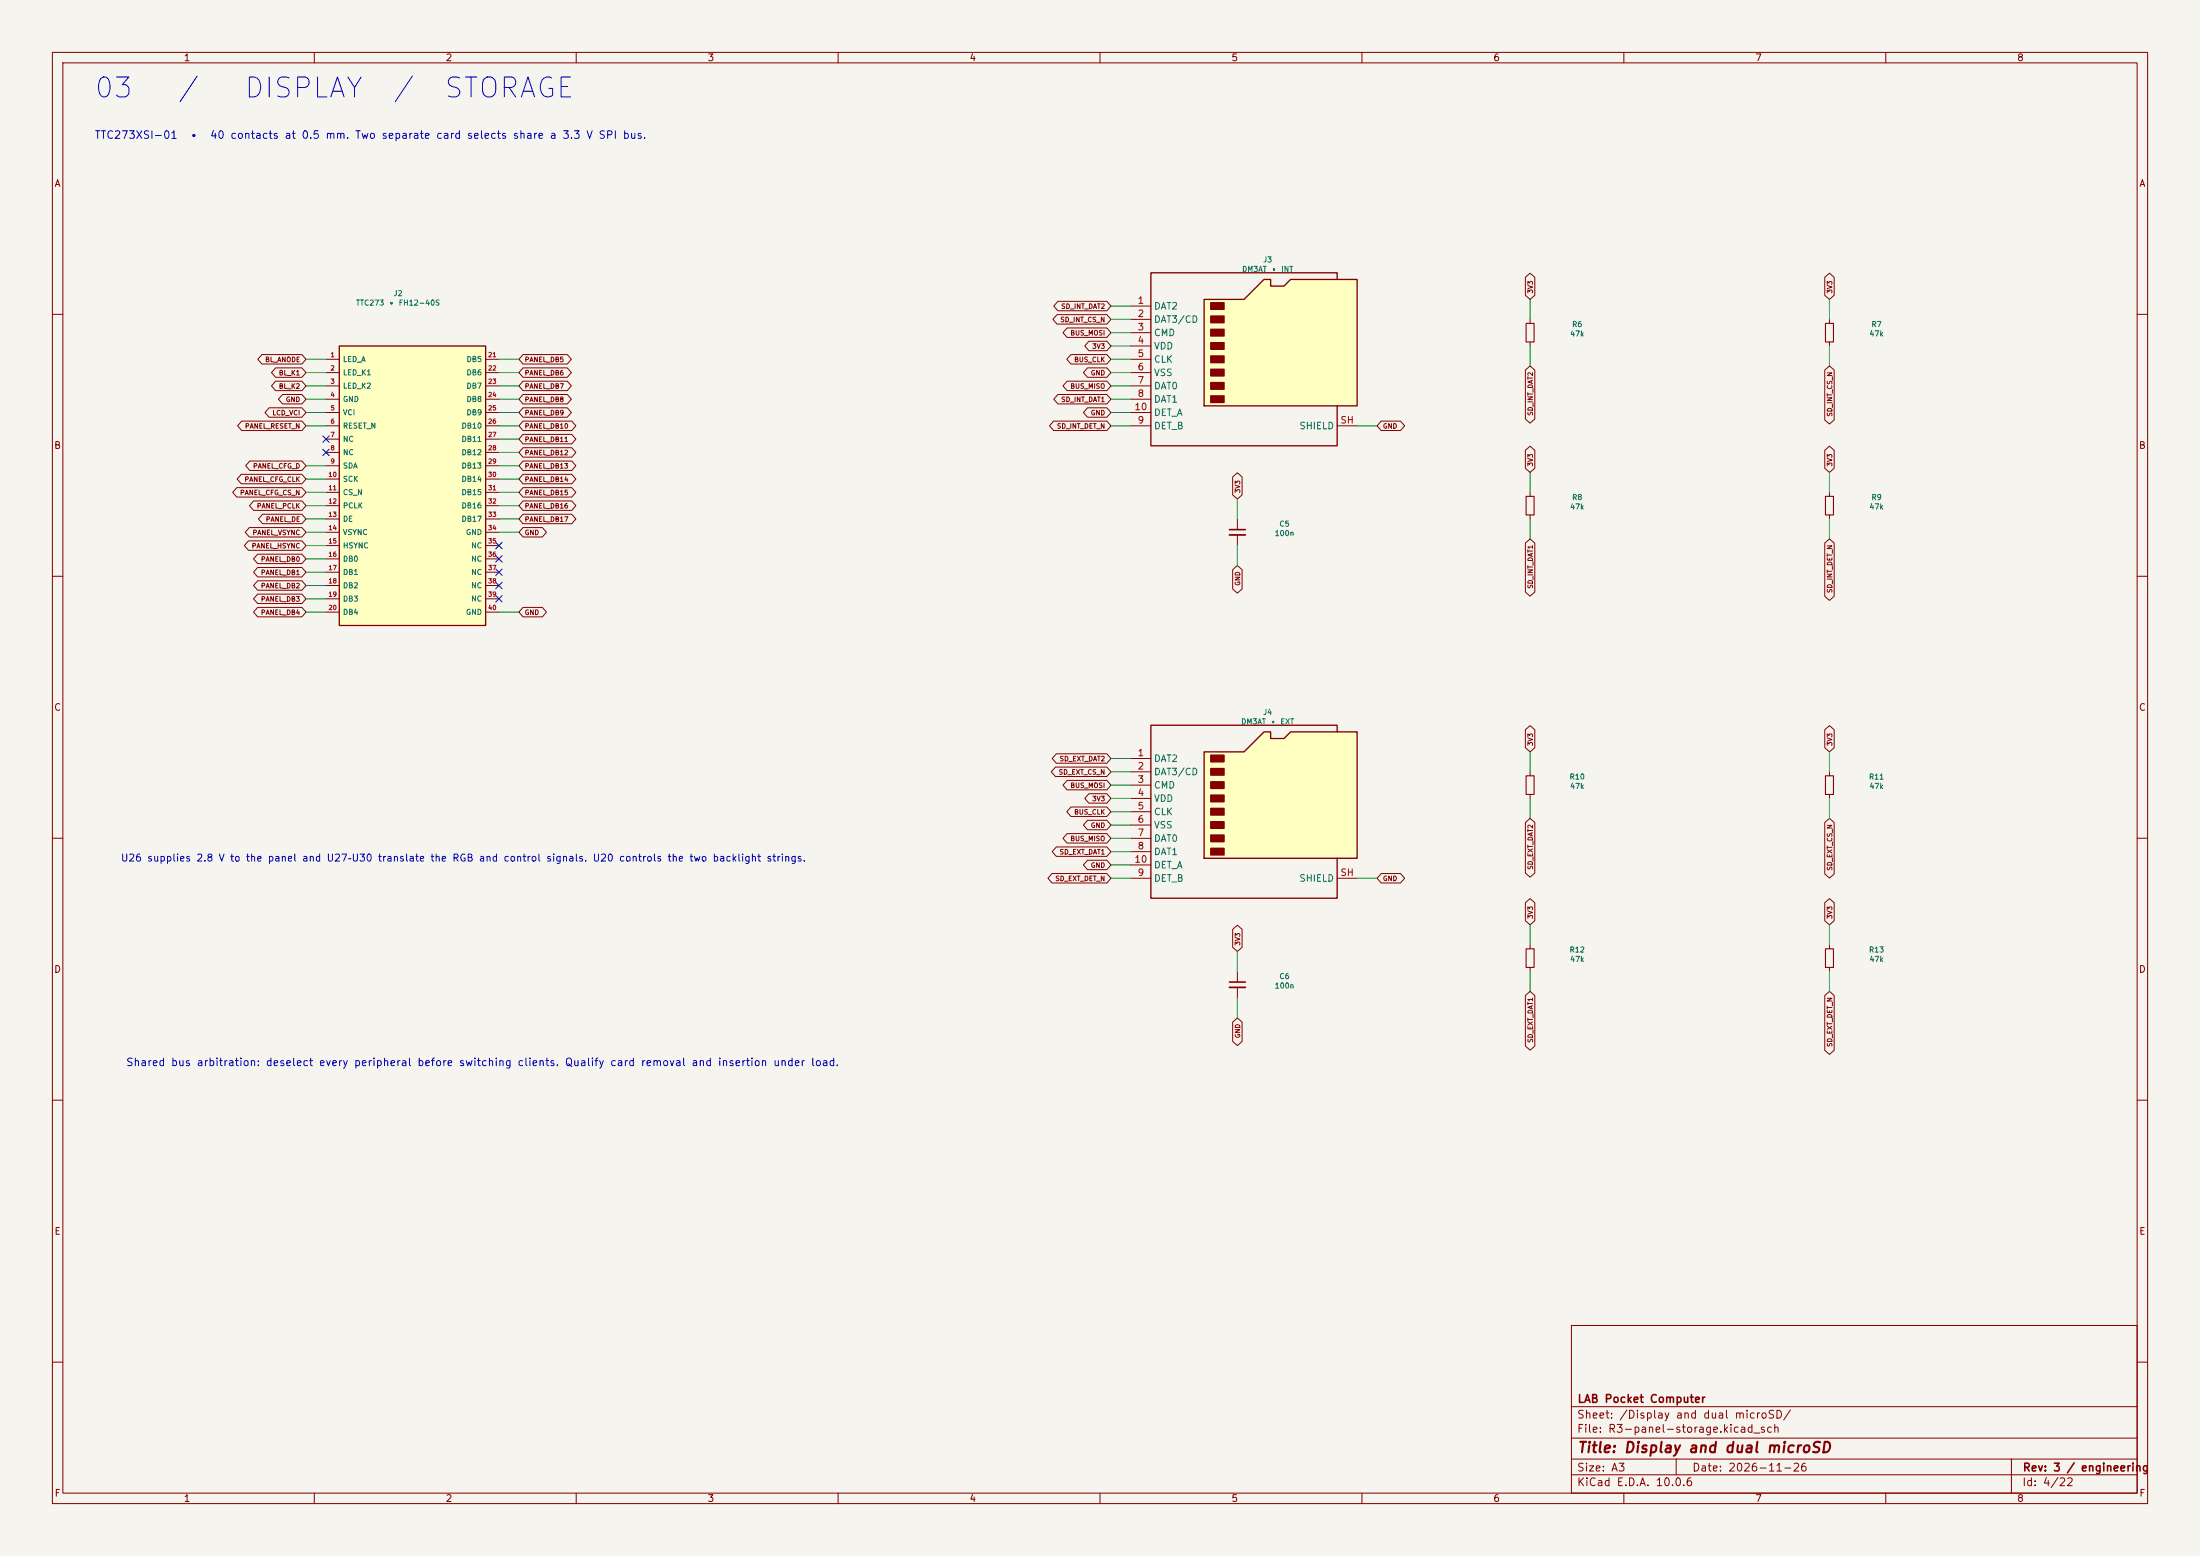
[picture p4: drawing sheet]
(kicad_sch (version 20260101) (generator eeschema) (paper "A3") (title_block (title "Display and dual microSD") (date "2026-11-26") (rev "3 / engineering") (company "LAB Pocket Computer")) (lib_symbols (symbol "LAB:TTC273_Flex" (pin_names (offset 0.6)) (in_bom yes) (on_board yes)
(property "Reference" "J" (at 0 29.67 0) (effects (font (size 1 1)) ))
(property "Value" "TTC273_Flex" (at 0 28.17 0) (effects (font (size 1 1)) ))
(symbol "TTC273_Flex_0_1" (rectangle (start -13.97 26.67) (end 13.97 -26.67) (stroke (width 0.254) (type default)) (fill (type background))))
(symbol "TTC273_Flex_1_1"
(pin passive line (at -16.51 24.13 0) (length 2.54) (name "LED_A" (effects (font (size 1 1)) )) (number "1" (effects (font (size 0.85 0.85)) )))
(pin passive line (at -16.51 21.59 0) (length 2.54) (name "LED_K1" (effects (font (size 1 1)) )) (number "2" (effects (font (size 0.85 0.85)) )))
(pin passive line (at -16.51 19.05 0) (length 2.54) (name "LED_K2" (effects (font (size 1 1)) )) (number "3" (effects (font (size 0.85 0.85)) )))
(pin passive line (at -16.51 16.51 0) (length 2.54) (name "GND" (effects (font (size 1 1)) )) (number "4" (effects (font (size 0.85 0.85)) )))
(pin passive line (at -16.51 13.97 0) (length 2.54) (name "VCI" (effects (font (size 1 1)) )) (number "5" (effects (font (size 0.85 0.85)) )))
(pin passive line (at -16.51 11.43 0) (length 2.54) (name "RESET_N" (effects (font (size 1 1)) )) (number "6" (effects (font (size 0.85 0.85)) )))
(pin passive line (at -16.51 8.89 0) (length 2.54) (name "NC" (effects (font (size 1 1)) )) (number "7" (effects (font (size 0.85 0.85)) )))
(pin passive line (at -16.51 6.35 0) (length 2.54) (name "NC" (effects (font (size 1 1)) )) (number "8" (effects (font (size 0.85 0.85)) )))
(pin passive line (at -16.51 3.81 0) (length 2.54) (name "SDA" (effects (font (size 1 1)) )) (number "9" (effects (font (size 0.85 0.85)) )))
(pin passive line (at -16.51 1.27 0) (length 2.54) (name "SCK" (effects (font (size 1 1)) )) (number "10" (effects (font (size 0.85 0.85)) )))
(pin passive line (at -16.51 -1.27 0) (length 2.54) (name "CS_N" (effects (font (size 1 1)) )) (number "11" (effects (font (size 0.85 0.85)) )))
(pin passive line (at -16.51 -3.81 0) (length 2.54) (name "PCLK" (effects (font (size 1 1)) )) (number "12" (effects (font (size 0.85 0.85)) )))
(pin passive line (at -16.51 -6.35 0) (length 2.54) (name "DE" (effects (font (size 1 1)) )) (number "13" (effects (font (size 0.85 0.85)) )))
(pin passive line (at -16.51 -8.89 0) (length 2.54) (name "VSYNC" (effects (font (size 1 1)) )) (number "14" (effects (font (size 0.85 0.85)) )))
(pin passive line (at -16.51 -11.43 0) (length 2.54) (name "HSYNC" (effects (font (size 1 1)) )) (number "15" (effects (font (size 0.85 0.85)) )))
(pin passive line (at -16.51 -13.97 0) (length 2.54) (name "DB0" (effects (font (size 1 1)) )) (number "16" (effects (font (size 0.85 0.85)) )))
(pin passive line (at -16.51 -16.51 0) (length 2.54) (name "DB1" (effects (font (size 1 1)) )) (number "17" (effects (font (size 0.85 0.85)) )))
(pin passive line (at -16.51 -19.05 0) (length 2.54) (name "DB2" (effects (font (size 1 1)) )) (number "18" (effects (font (size 0.85 0.85)) )))
(pin passive line (at -16.51 -21.59 0) (length 2.54) (name "DB3" (effects (font (size 1 1)) )) (number "19" (effects (font (size 0.85 0.85)) )))
(pin passive line (at -16.51 -24.13 0) (length 2.54) (name "DB4" (effects (font (size 1 1)) )) (number "20" (effects (font (size 0.85 0.85)) )))
(pin passive line (at 16.51 24.13 180) (length 2.54) (name "DB5" (effects (font (size 1 1)) )) (number "21" (effects (font (size 0.85 0.85)) )))
(pin passive line (at 16.51 21.59 180) (length 2.54) (name "DB6" (effects (font (size 1 1)) )) (number "22" (effects (font (size 0.85 0.85)) )))
(pin passive line (at 16.51 19.05 180) (length 2.54) (name "DB7" (effects (font (size 1 1)) )) (number "23" (effects (font (size 0.85 0.85)) )))
(pin passive line (at 16.51 16.51 180) (length 2.54) (name "DB8" (effects (font (size 1 1)) )) (number "24" (effects (font (size 0.85 0.85)) )))
(pin passive line (at 16.51 13.97 180) (length 2.54) (name "DB9" (effects (font (size 1 1)) )) (number "25" (effects (font (size 0.85 0.85)) )))
(pin passive line (at 16.51 11.43 180) (length 2.54) (name "DB10" (effects (font (size 1 1)) )) (number "26" (effects (font (size 0.85 0.85)) )))
(pin passive line (at 16.51 8.89 180) (length 2.54) (name "DB11" (effects (font (size 1 1)) )) (number "27" (effects (font (size 0.85 0.85)) )))
(pin passive line (at 16.51 6.35 180) (length 2.54) (name "DB12" (effects (font (size 1 1)) )) (number "28" (effects (font (size 0.85 0.85)) )))
(pin passive line (at 16.51 3.81 180) (length 2.54) (name "DB13" (effects (font (size 1 1)) )) (number "29" (effects (font (size 0.85 0.85)) )))
(pin passive line (at 16.51 1.27 180) (length 2.54) (name "DB14" (effects (font (size 1 1)) )) (number "30" (effects (font (size 0.85 0.85)) )))
(pin passive line (at 16.51 -1.27 180) (length 2.54) (name "DB15" (effects (font (size 1 1)) )) (number "31" (effects (font (size 0.85 0.85)) )))
(pin passive line (at 16.51 -3.81 180) (length 2.54) (name "DB16" (effects (font (size 1 1)) )) (number "32" (effects (font (size 0.85 0.85)) )))
(pin passive line (at 16.51 -6.35 180) (length 2.54) (name "DB17" (effects (font (size 1 1)) )) (number "33" (effects (font (size 0.85 0.85)) )))
(pin passive line (at 16.51 -8.89 180) (length 2.54) (name "GND" (effects (font (size 1 1)) )) (number "34" (effects (font (size 0.85 0.85)) )))
(pin passive line (at 16.51 -11.43 180) (length 2.54) (name "NC" (effects (font (size 1 1)) )) (number "35" (effects (font (size 0.85 0.85)) )))
(pin passive line (at 16.51 -13.97 180) (length 2.54) (name "NC" (effects (font (size 1 1)) )) (number "36" (effects (font (size 0.85 0.85)) )))
(pin passive line (at 16.51 -16.51 180) (length 2.54) (name "NC" (effects (font (size 1 1)) )) (number "37" (effects (font (size 0.85 0.85)) )))
(pin passive line (at 16.51 -19.05 180) (length 2.54) (name "NC" (effects (font (size 1 1)) )) (number "38" (effects (font (size 0.85 0.85)) )))
(pin passive line (at 16.51 -21.59 180) (length 2.54) (name "NC" (effects (font (size 1 1)) )) (number "39" (effects (font (size 0.85 0.85)) )))
(pin passive line (at 16.51 -24.13 180) (length 2.54) (name "GND" (effects (font (size 1 1)) )) (number "40" (effects (font (size 0.85 0.85)) )))))
(symbol "Connector:Micro_SD_Card_Det2"
  (exclude_from_sim no)
  (in_bom yes)
  (on_board yes)
  (in_pos_files yes)
  (duplicate_pin_numbers_are_jumpers no)
  (property "Reference" "J" (at -16.51 17.78 0) (show_name no) (do_not_autoplace no) (effects (font (size 1.27 1.27))))
  (property "Value" "Micro_SD_Card_Det2" (at 16.51 17.78 0) (show_name no) (do_not_autoplace no) (effects (font (size 1.27 1.27)) (justify right)))
  (property "Footprint" "" (at 52.07 17.78 0) (show_name no) (do_not_autoplace no) (hide yes) (effects (font (size 1.27 1.27))))
  (property "Datasheet" "https://www.hirose.com/en/product/document?clcode=&productname=&series=DM3&documenttype=Catalog&lang=en&documentid=D49662_en" (at 2.54 2.54 0) (show_name no) (do_not_autoplace no) (hide yes) (effects (font (size 1.27 1.27))))
  (property "Description" "Micro SD Card Socket with two card detection pins" (at 0 0 0) (show_name no) (do_not_autoplace no) (hide yes) (effects (font (size 1.27 1.27))))
  (symbol "Micro_SD_Card_Det2_0_1"
   (polyline (pts (xy -8.89 -8.89) (xy -8.89 11.43) (xy -1.27 11.43) (xy 2.54 15.24) (xy 3.81 15.24) (xy 3.81 13.97) (xy 6.35 13.97) (xy 7.62 15.24) (xy 20.32 15.24) (xy 20.32 -8.89) (xy -8.89 -8.89)) (stroke (width 0.254) (type default)) (fill (type background)))
   (rectangle (start -7.62 10.795) (end -5.08 9.525) (stroke (width 0.254) (type default)) (fill (type outline)))
   (rectangle (start -7.62 8.255) (end -5.08 6.985) (stroke (width 0.254) (type default)) (fill (type outline)))
   (rectangle (start -7.62 5.715) (end -5.08 4.445) (stroke (width 0.254) (type default)) (fill (type outline)))
   (rectangle (start -7.62 3.175) (end -5.08 1.905) (stroke (width 0.254) (type default)) (fill (type outline)))
   (rectangle (start -7.62 0.635) (end -5.08 -0.635) (stroke (width 0.254) (type default)) (fill (type outline)))
   (rectangle (start -7.62 -1.905) (end -5.08 -3.175) (stroke (width 0.254) (type default)) (fill (type outline)))
   (rectangle (start -7.62 -4.445) (end -5.08 -5.715) (stroke (width 0.254) (type default)) (fill (type outline)))
   (rectangle (start -7.62 -6.985) (end -5.08 -8.255) (stroke (width 0.254) (type default)) (fill (type outline)))
   (polyline (pts (xy 16.51 15.24) (xy 16.51 16.51) (xy -19.05 16.51) (xy -19.05 -16.51) (xy 16.51 -16.51) (xy 16.51 -8.89)) (stroke (width 0.254) (type default)) (fill (type none))))
  (symbol "Micro_SD_Card_Det2_1_1"
   (pin bidirectional line (at -22.86 10.16 0) (length 3.81) (name "DAT2" (effects (font (size 1.27 1.27)))) (number "1" (effects (font (size 1.27 1.27)))))
   (pin bidirectional line (at -22.86 7.62 0) (length 3.81) (name "DAT3/CD" (effects (font (size 1.27 1.27)))) (number "2" (effects (font (size 1.27 1.27)))))
   (pin input line (at -22.86 5.08 0) (length 3.81) (name "CMD" (effects (font (size 1.27 1.27)))) (number "3" (effects (font (size 1.27 1.27)))))
   (pin power_in line (at -22.86 2.54 0) (length 3.81) (name "VDD" (effects (font (size 1.27 1.27)))) (number "4" (effects (font (size 1.27 1.27)))))
   (pin input line (at -22.86 0 0) (length 3.81) (name "CLK" (effects (font (size 1.27 1.27)))) (number "5" (effects (font (size 1.27 1.27)))))
   (pin power_in line (at -22.86 -2.54 0) (length 3.81) (name "VSS" (effects (font (size 1.27 1.27)))) (number "6" (effects (font (size 1.27 1.27)))))
   (pin bidirectional line (at -22.86 -5.08 0) (length 3.81) (name "DAT0" (effects (font (size 1.27 1.27)))) (number "7" (effects (font (size 1.27 1.27)))))
   (pin bidirectional line (at -22.86 -7.62 0) (length 3.81) (name "DAT1" (effects (font (size 1.27 1.27)))) (number "8" (effects (font (size 1.27 1.27)))))
   (pin passive line (at -22.86 -12.7 0) (length 3.81) (name "DET_B" (effects (font (size 1.27 1.27)))) (number "9" (effects (font (size 1.27 1.27)))))
   (pin passive line (at -22.86 -10.16 0) (length 3.81) (name "DET_A" (effects (font (size 1.27 1.27)))) (number "10" (effects (font (size 1.27 1.27)))))
   (pin passive line (at 20.32 -12.7 180) (length 3.81) (name "SHIELD" (effects (font (size 1.27 1.27)))) (number "SH" (effects (font (size 1.27 1.27))))))
  (embedded_fonts no))
(symbol "Device:R_Small"
  (pin_numbers (hide yes))
  (pin_names
   (offset 0.254) (hide yes))
  (exclude_from_sim no)
  (in_bom yes)
  (on_board yes)
  (in_pos_files yes)
  (duplicate_pin_numbers_are_jumpers no)
  (property "Reference" "R" (at 0 0 90) (show_name no) (do_not_autoplace no) (effects (font (size 1.016 1.016))))
  (property "Value" "R_Small" (at 1.778 0 90) (show_name no) (do_not_autoplace no) (effects (font (size 1.27 1.27))))
  (property "Footprint" "" (at 0 0 0) (show_name no) (do_not_autoplace no) (hide yes) (effects (font (size 1.27 1.27))))
  (property "Datasheet" "" (at 0 0 0) (show_name no) (do_not_autoplace no) (hide yes) (effects (font (size 1.27 1.27))))
  (property "Description" "Resistor, small symbol" (at 0 0 0) (show_name no) (do_not_autoplace no) (hide yes) (effects (font (size 1.27 1.27))))
  (symbol "R_Small_0_1"
   (rectangle (start -0.762 1.778) (end 0.762 -1.778) (stroke (width 0.2032) (type default)) (fill (type none))))
  (symbol "R_Small_1_1"
   (pin passive line (at 0 2.54 270) (length 0.762) (name "" (effects (font (size 1.27 1.27)))) (number "1" (effects (font (size 1.27 1.27)))))
   (pin passive line (at 0 -2.54 90) (length 0.762) (name "" (effects (font (size 1.27 1.27)))) (number "2" (effects (font (size 1.27 1.27))))))
  (embedded_fonts no))
(symbol "Device:C_Small"
  (pin_numbers (hide yes))
  (pin_names
   (offset 0.254) (hide yes))
  (exclude_from_sim no)
  (in_bom yes)
  (on_board yes)
  (in_pos_files yes)
  (duplicate_pin_numbers_are_jumpers no)
  (property "Reference" "C" (at 0.254 1.778 0) (show_name no) (do_not_autoplace no) (effects (font (size 1.27 1.27)) (justify left)))
  (property "Value" "C_Small" (at 0.254 -2.032 0) (show_name no) (do_not_autoplace no) (effects (font (size 1.27 1.27)) (justify left)))
  (property "Footprint" "" (at 0 0 0) (show_name no) (do_not_autoplace no) (hide yes) (effects (font (size 1.27 1.27))))
  (property "Datasheet" "" (at 0 0 0) (show_name no) (do_not_autoplace no) (hide yes) (effects (font (size 1.27 1.27))))
  (property "Description" "Unpolarized capacitor, small symbol" (at 0 0 0) (show_name no) (do_not_autoplace no) (hide yes) (effects (font (size 1.27 1.27))))
  (symbol "C_Small_0_1"
   (polyline (pts (xy -1.524 0.508) (xy 1.524 0.508)) (stroke (width 0.3048) (type default)) (fill (type none)))
   (polyline (pts (xy -1.524 -0.508) (xy 1.524 -0.508)) (stroke (width 0.3302) (type default)) (fill (type none))))
  (symbol "C_Small_1_1"
   (pin passive line (at 0 2.54 270) (length 2.032) (name "" (effects (font (size 1.27 1.27)))) (number "1" (effects (font (size 1.27 1.27)))))
   (pin passive line (at 0 -2.54 90) (length 2.032) (name "" (effects (font (size 1.27 1.27)))) (number "2" (effects (font (size 1.27 1.27))))))
  (embedded_fonts no)))
(text "03   /   DISPLAY  /  STORAGE" (at 18 17 0) (effects (font (size 3.8 3.8)) (justify left) ))
(text "TTC273XSI-01  •  40 contacts at 0.5 mm. Two separate card selects share a 3.3 V SPI bus." (at 18 26 0) (effects (font (size 1.45 1.45)) (justify left) ))
(symbol (lib_id "LAB:TTC273_Flex") (at 78.74 92.71 0) (unit 1) (in_bom yes) (on_board yes) (property "Reference" "J2" (at 76 56 0) (effects (font (size 1 1)) ))(property "Value" "TTC273 • FH12-40S" (at 76 57.8 0) (effects (font (size 1 1)) ))(property "Footprint" "Connector_FFC-FPC:Hirose_FH12-40S-0.5SH_1x40-1MP_P0.50mm_Horizontal" (at 78.74 92.71 0) (effects (font (size 1 1)) (hide yes)))(property "Datasheet" "${KIPRJMOD}/../datasheets/FH12-40S-0.5SH.pdf" (at 78.74 92.71 0) (effects (font (size 1 1)) (hide yes)))(property "MPN" "FH12-40S-0.5SH(55)" (at 78.74 92.71 0) (effects (font (size 1 1)) (hide yes))))
(wire (pts (xy 62.23 68.58) (xy 58.42 68.58)) (stroke (width 0) (type default)))
(global_label "BL_ANODE" (shape bidirectional) (at 58.42 68.58 180) (effects (font (size 0.9 0.9)) (justify right) ))
(wire (pts (xy 62.23 71.12) (xy 58.42 71.12)) (stroke (width 0) (type default)))
(global_label "BL_K1" (shape bidirectional) (at 58.42 71.12 180) (effects (font (size 0.9 0.9)) (justify right) ))
(wire (pts (xy 62.23 73.66) (xy 58.42 73.66)) (stroke (width 0) (type default)))
(global_label "BL_K2" (shape bidirectional) (at 58.42 73.66 180) (effects (font (size 0.9 0.9)) (justify right) ))
(wire (pts (xy 62.23 76.2) (xy 58.42 76.2)) (stroke (width 0) (type default)))
(global_label "GND" (shape bidirectional) (at 58.42 76.2 180) (effects (font (size 0.9 0.9)) (justify right) ))
(wire (pts (xy 62.23 78.74) (xy 58.42 78.74)) (stroke (width 0) (type default)))
(global_label "LCD_VCI" (shape bidirectional) (at 58.42 78.74 180) (effects (font (size 0.9 0.9)) (justify right) ))
(no_connect (at 62.23 83.82))
(no_connect (at 62.23 86.36))
(wire (pts (xy 95.25 101.6) (xy 99.06 101.6)) (stroke (width 0) (type default)))
(global_label "GND" (shape bidirectional) (at 99.06 101.6 0) (effects (font (size 0.9 0.9)) (justify left) ))
(no_connect (at 95.25 104.14))
(no_connect (at 95.25 106.68))
(no_connect (at 95.25 109.22))
(no_connect (at 95.25 111.76))
(no_connect (at 95.25 114.3))
(wire (pts (xy 95.25 116.84) (xy 99.06 116.84)) (stroke (width 0) (type default)))
(global_label "GND" (shape bidirectional) (at 99.06 116.84 0) (effects (font (size 0.9 0.9)) (justify left) ))
(wire (pts (xy 62.23 106.68) (xy 58.42 106.68)) (stroke (width 0) (type default)))
(global_label "PANEL_DB0" (shape bidirectional) (at 58.42 106.68 180) (effects (font (size 0.9 0.9)) (justify right) ))

(wire (pts (xy 62.23 109.22) (xy 58.42 109.22)) (stroke (width 0) (type default)))
(global_label "PANEL_DB1" (shape bidirectional) (at 58.42 109.22 180) (effects (font (size 0.9 0.9)) (justify right) ))

(wire (pts (xy 62.23 111.76) (xy 58.42 111.76)) (stroke (width 0) (type default)))
(global_label "PANEL_DB2" (shape bidirectional) (at 58.42 111.76 180) (effects (font (size 0.9 0.9)) (justify right) ))

(wire (pts (xy 62.23 114.3) (xy 58.42 114.3)) (stroke (width 0) (type default)))
(global_label "PANEL_DB3" (shape bidirectional) (at 58.42 114.3 180) (effects (font (size 0.9 0.9)) (justify right) ))

(wire (pts (xy 62.23 116.84) (xy 58.42 116.84)) (stroke (width 0) (type default)))
(global_label "PANEL_DB4" (shape bidirectional) (at 58.42 116.84 180) (effects (font (size 0.9 0.9)) (justify right) ))

(wire (pts (xy 95.25 68.58) (xy 99.06 68.58)) (stroke (width 0) (type default)))
(global_label "PANEL_DB5" (shape bidirectional) (at 99.06 68.58 0) (effects (font (size 0.9 0.9)) (justify left) ))

(wire (pts (xy 95.25 71.12) (xy 99.06 71.12)) (stroke (width 0) (type default)))
(global_label "PANEL_DB6" (shape bidirectional) (at 99.06 71.12 0) (effects (font (size 0.9 0.9)) (justify left) ))

(wire (pts (xy 95.25 73.66) (xy 99.06 73.66)) (stroke (width 0) (type default)))
(global_label "PANEL_DB7" (shape bidirectional) (at 99.06 73.66 0) (effects (font (size 0.9 0.9)) (justify left) ))

(wire (pts (xy 95.25 76.2) (xy 99.06 76.2)) (stroke (width 0) (type default)))
(global_label "PANEL_DB8" (shape bidirectional) (at 99.06 76.2 0) (effects (font (size 0.9 0.9)) (justify left) ))

(wire (pts (xy 95.25 78.74) (xy 99.06 78.74)) (stroke (width 0) (type default)))
(global_label "PANEL_DB9" (shape bidirectional) (at 99.06 78.74 0) (effects (font (size 0.9 0.9)) (justify left) ))

(wire (pts (xy 95.25 81.28) (xy 99.06 81.28)) (stroke (width 0) (type default)))
(global_label "PANEL_DB10" (shape bidirectional) (at 99.06 81.28 0) (effects (font (size 0.9 0.9)) (justify left) ))

(wire (pts (xy 95.25 83.82) (xy 99.06 83.82)) (stroke (width 0) (type default)))
(global_label "PANEL_DB11" (shape bidirectional) (at 99.06 83.82 0) (effects (font (size 0.9 0.9)) (justify left) ))

(wire (pts (xy 95.25 86.36) (xy 99.06 86.36)) (stroke (width 0) (type default)))
(global_label "PANEL_DB12" (shape bidirectional) (at 99.06 86.36 0) (effects (font (size 0.9 0.9)) (justify left) ))

(wire (pts (xy 95.25 88.9) (xy 99.06 88.9)) (stroke (width 0) (type default)))
(global_label "PANEL_DB13" (shape bidirectional) (at 99.06 88.9 0) (effects (font (size 0.9 0.9)) (justify left) ))

(wire (pts (xy 95.25 91.44) (xy 99.06 91.44)) (stroke (width 0) (type default)))
(global_label "PANEL_DB14" (shape bidirectional) (at 99.06 91.44 0) (effects (font (size 0.9 0.9)) (justify left) ))

(wire (pts (xy 95.25 93.98) (xy 99.06 93.98)) (stroke (width 0) (type default)))
(global_label "PANEL_DB15" (shape bidirectional) (at 99.06 93.98 0) (effects (font (size 0.9 0.9)) (justify left) ))

(wire (pts (xy 95.25 96.52) (xy 99.06 96.52)) (stroke (width 0) (type default)))
(global_label "PANEL_DB16" (shape bidirectional) (at 99.06 96.52 0) (effects (font (size 0.9 0.9)) (justify left) ))

(wire (pts (xy 95.25 99.06) (xy 99.06 99.06)) (stroke (width 0) (type default)))
(global_label "PANEL_DB17" (shape bidirectional) (at 99.06 99.06 0) (effects (font (size 0.9 0.9)) (justify left) ))

(wire (pts (xy 62.23 81.28) (xy 58.42 81.28)) (stroke (width 0) (type default)))
(global_label "PANEL_RESET_N" (shape bidirectional) (at 58.42 81.28 180) (effects (font (size 0.9 0.9)) (justify right) ))

(wire (pts (xy 62.23 88.9) (xy 58.42 88.9)) (stroke (width 0) (type default)))
(global_label "PANEL_CFG_D" (shape bidirectional) (at 58.42 88.9 180) (effects (font (size 0.9 0.9)) (justify right) ))

(wire (pts (xy 62.23 91.44) (xy 58.42 91.44)) (stroke (width 0) (type default)))
(global_label "PANEL_CFG_CLK" (shape bidirectional) (at 58.42 91.44 180) (effects (font (size 0.9 0.9)) (justify right) ))

(wire (pts (xy 62.23 93.98) (xy 58.42 93.98)) (stroke (width 0) (type default)))
(global_label "PANEL_CFG_CS_N" (shape bidirectional) (at 58.42 93.98 180) (effects (font (size 0.9 0.9)) (justify right) ))

(wire (pts (xy 62.23 96.52) (xy 58.42 96.52)) (stroke (width 0) (type default)))
(global_label "PANEL_PCLK" (shape bidirectional) (at 58.42 96.52 180) (effects (font (size 0.9 0.9)) (justify right) ))

(wire (pts (xy 62.23 99.06) (xy 58.42 99.06)) (stroke (width 0) (type default)))
(global_label "PANEL_DE" (shape bidirectional) (at 58.42 99.06 180) (effects (font (size 0.9 0.9)) (justify right) ))

(wire (pts (xy 62.23 101.6) (xy 58.42 101.6)) (stroke (width 0) (type default)))
(global_label "PANEL_VSYNC" (shape bidirectional) (at 58.42 101.6 180) (effects (font (size 0.9 0.9)) (justify right) ))

(wire (pts (xy 62.23 104.14) (xy 58.42 104.14)) (stroke (width 0) (type default)))
(global_label "PANEL_HSYNC" (shape bidirectional) (at 58.42 104.14 180) (effects (font (size 0.9 0.9)) (justify right) ))

(text "U26 supplies 2.8 V to the panel and U27–U30 translate the RGB and control signals. U20 controls the two backlight strings." (at 23 164 0) (effects (font (size 1.35 1.35)) (justify left) ))
(symbol (lib_id "Connector:Micro_SD_Card_Det2") (at 238.76 68.58 0) (unit 1) (in_bom yes) (on_board yes) (property "Reference" "J3" (at 242 49.58 0) (effects (font (size 1 1)) ))(property "Value" "DM3AT • INT" (at 242 51.38 0) (effects (font (size 1 1)) ))(property "Footprint" "Connector_Card:microSD_HC_Hirose_DM3AT-SF-PEJM5" (at 238.76 68.58 0) (effects (font (size 1 1)) (hide yes)))(property "Datasheet" "${KIPRJMOD}/../datasheets/DM3AT-SF-PEJM5.pdf" (at 238.76 68.58 0) (effects (font (size 1 1)) (hide yes)))(property "MPN" "DM3AT-SF-PEJM5" (at 238.76 68.58 0) (effects (font (size 1 1)) (hide yes))))
(wire (pts (xy 215.9 58.42) (xy 212.09 58.42)) (stroke (width 0) (type default)))
(global_label "SD_INT_DAT2" (shape bidirectional) (at 212.09 58.42 180) (effects (font (size 0.9 0.9)) (justify right) ))
(wire (pts (xy 215.9 60.96) (xy 212.09 60.96)) (stroke (width 0) (type default)))
(global_label "SD_INT_CS_N" (shape bidirectional) (at 212.09 60.96 180) (effects (font (size 0.9 0.9)) (justify right) ))
(wire (pts (xy 215.9 63.5) (xy 212.09 63.5)) (stroke (width 0) (type default)))
(global_label "BUS_MOSI" (shape bidirectional) (at 212.09 63.5 180) (effects (font (size 0.9 0.9)) (justify right) ))
(wire (pts (xy 215.9 66.04) (xy 212.09 66.04)) (stroke (width 0) (type default)))
(global_label "3V3" (shape bidirectional) (at 212.09 66.04 180) (effects (font (size 0.9 0.9)) (justify right) ))
(wire (pts (xy 215.9 68.58) (xy 212.09 68.58)) (stroke (width 0) (type default)))
(global_label "BUS_CLK" (shape bidirectional) (at 212.09 68.58 180) (effects (font (size 0.9 0.9)) (justify right) ))
(wire (pts (xy 215.9 71.12) (xy 212.09 71.12)) (stroke (width 0) (type default)))
(global_label "GND" (shape bidirectional) (at 212.09 71.12 180) (effects (font (size 0.9 0.9)) (justify right) ))
(wire (pts (xy 215.9 73.66) (xy 212.09 73.66)) (stroke (width 0) (type default)))
(global_label "BUS_MISO" (shape bidirectional) (at 212.09 73.66 180) (effects (font (size 0.9 0.9)) (justify right) ))
(wire (pts (xy 215.9 76.2) (xy 212.09 76.2)) (stroke (width 0) (type default)))
(global_label "SD_INT_DAT1" (shape bidirectional) (at 212.09 76.2 180) (effects (font (size 0.9 0.9)) (justify right) ))
(wire (pts (xy 215.9 81.28) (xy 212.09 81.28)) (stroke (width 0) (type default)))
(global_label "SD_INT_DET_N" (shape bidirectional) (at 212.09 81.28 180) (effects (font (size 0.9 0.9)) (justify right) ))
(wire (pts (xy 215.9 78.74) (xy 212.09 78.74)) (stroke (width 0) (type default)))
(global_label "GND" (shape bidirectional) (at 212.09 78.74 180) (effects (font (size 0.9 0.9)) (justify right) ))
(wire (pts (xy 259.08 81.28) (xy 262.89 81.28)) (stroke (width 0) (type default)))
(global_label "GND" (shape bidirectional) (at 262.89 81.28 0) (effects (font (size 0.9 0.9)) (justify left) ))
(symbol (lib_id "Device:R_Small") (at 292.1 63.5 0) (unit 1) (in_bom yes) (on_board yes) (property "Reference" "R6" (at 301.1 61.9 0) (effects (font (size 1 1)) ))(property "Value" "47k" (at 301.1 63.7 0) (effects (font (size 1 1)) ))(property "Footprint" "Resistor_SMD:R_0603_1608Metric" (at 292.1 63.5 0) (effects (font (size 1 1)) (hide yes)))(property "Datasheet" "${KIPRJMOD}/../datasheets/CRCW0603.pdf" (at 292.1 63.5 0) (effects (font (size 1 1)) (hide yes)))(property "MPN" "CRCW060347K0FKEA" (at 292.1 63.5 0) (effects (font (size 1 1)) (hide yes))))
(wire (pts (xy 292.1 60.96) (xy 292.1 57.15)) (stroke (width 0) (type default)))
(global_label "3V3" (shape bidirectional) (at 292.1 57.15 90) (effects (font (size 0.9 0.9)) (justify left) ))
(wire (pts (xy 292.1 66.04) (xy 292.1 69.85)) (stroke (width 0) (type default)))
(global_label "SD_INT_DAT2" (shape bidirectional) (at 292.1 69.85 270) (effects (font (size 0.9 0.9)) (justify right) ))
(symbol (lib_id "Device:R_Small") (at 349.25 63.5 0) (unit 1) (in_bom yes) (on_board yes) (property "Reference" "R7" (at 358.25 61.9 0) (effects (font (size 1 1)) ))(property "Value" "47k" (at 358.25 63.7 0) (effects (font (size 1 1)) ))(property "Footprint" "Resistor_SMD:R_0603_1608Metric" (at 349.25 63.5 0) (effects (font (size 1 1)) (hide yes)))(property "Datasheet" "${KIPRJMOD}/../datasheets/CRCW0603.pdf" (at 349.25 63.5 0) (effects (font (size 1 1)) (hide yes)))(property "MPN" "CRCW060347K0FKEA" (at 349.25 63.5 0) (effects (font (size 1 1)) (hide yes))))
(wire (pts (xy 349.25 60.96) (xy 349.25 57.15)) (stroke (width 0) (type default)))
(global_label "3V3" (shape bidirectional) (at 349.25 57.15 90) (effects (font (size 0.9 0.9)) (justify left) ))
(wire (pts (xy 349.25 66.04) (xy 349.25 69.85)) (stroke (width 0) (type default)))
(global_label "SD_INT_CS_N" (shape bidirectional) (at 349.25 69.85 270) (effects (font (size 0.9 0.9)) (justify right) ))
(symbol (lib_id "Device:R_Small") (at 292.1 96.52 0) (unit 1) (in_bom yes) (on_board yes) (property "Reference" "R8" (at 301.1 94.92 0) (effects (font (size 1 1)) ))(property "Value" "47k" (at 301.1 96.72 0) (effects (font (size 1 1)) ))(property "Footprint" "Resistor_SMD:R_0603_1608Metric" (at 292.1 96.52 0) (effects (font (size 1 1)) (hide yes)))(property "Datasheet" "${KIPRJMOD}/../datasheets/CRCW0603.pdf" (at 292.1 96.52 0) (effects (font (size 1 1)) (hide yes)))(property "MPN" "CRCW060347K0FKEA" (at 292.1 96.52 0) (effects (font (size 1 1)) (hide yes))))
(wire (pts (xy 292.1 93.98) (xy 292.1 90.17)) (stroke (width 0) (type default)))
(global_label "3V3" (shape bidirectional) (at 292.1 90.17 90) (effects (font (size 0.9 0.9)) (justify left) ))
(wire (pts (xy 292.1 99.06) (xy 292.1 102.87)) (stroke (width 0) (type default)))
(global_label "SD_INT_DAT1" (shape bidirectional) (at 292.1 102.87 270) (effects (font (size 0.9 0.9)) (justify right) ))
(symbol (lib_id "Device:R_Small") (at 349.25 96.52 0) (unit 1) (in_bom yes) (on_board yes) (property "Reference" "R9" (at 358.25 94.92 0) (effects (font (size 1 1)) ))(property "Value" "47k" (at 358.25 96.72 0) (effects (font (size 1 1)) ))(property "Footprint" "Resistor_SMD:R_0603_1608Metric" (at 349.25 96.52 0) (effects (font (size 1 1)) (hide yes)))(property "Datasheet" "${KIPRJMOD}/../datasheets/CRCW0603.pdf" (at 349.25 96.52 0) (effects (font (size 1 1)) (hide yes)))(property "MPN" "CRCW060347K0FKEA" (at 349.25 96.52 0) (effects (font (size 1 1)) (hide yes))))
(wire (pts (xy 349.25 93.98) (xy 349.25 90.17)) (stroke (width 0) (type default)))
(global_label "3V3" (shape bidirectional) (at 349.25 90.17 90) (effects (font (size 0.9 0.9)) (justify left) ))
(wire (pts (xy 349.25 99.06) (xy 349.25 102.87)) (stroke (width 0) (type default)))
(global_label "SD_INT_DET_N" (shape bidirectional) (at 349.25 102.87 270) (effects (font (size 0.9 0.9)) (justify right) ))
(symbol (lib_id "Device:C_Small") (at 236.22 101.6 0) (unit 1) (in_bom yes) (on_board yes) (property "Reference" "C5" (at 245.22 100 0) (effects (font (size 1 1)) ))(property "Value" "100n" (at 245.22 101.8 0) (effects (font (size 1 1)) ))(property "Footprint" "Capacitor_SMD:C_0603_1608Metric" (at 236.22 101.6 0) (effects (font (size 1 1)) (hide yes)))(property "Datasheet" "${KIPRJMOD}/../datasheets/C0603C104K5RACTU.pdf" (at 236.22 101.6 0) (effects (font (size 1 1)) (hide yes)))(property "MPN" "C0603C104K5RACTU" (at 236.22 101.6 0) (effects (font (size 1 1)) (hide yes))))
(wire (pts (xy 236.22 99.06) (xy 236.22 95.25)) (stroke (width 0) (type default)))
(global_label "3V3" (shape bidirectional) (at 236.22 95.25 90) (effects (font (size 0.9 0.9)) (justify left) ))
(wire (pts (xy 236.22 104.14) (xy 236.22 107.95)) (stroke (width 0) (type default)))
(global_label "GND" (shape bidirectional) (at 236.22 107.95 270) (effects (font (size 0.9 0.9)) (justify right) ))
(symbol (lib_id "Connector:Micro_SD_Card_Det2") (at 238.76 154.94 0) (unit 1) (in_bom yes) (on_board yes) (property "Reference" "J4" (at 242 135.94 0) (effects (font (size 1 1)) ))(property "Value" "DM3AT • EXT" (at 242 137.74 0) (effects (font (size 1 1)) ))(property "Footprint" "Connector_Card:microSD_HC_Hirose_DM3AT-SF-PEJM5" (at 238.76 154.94 0) (effects (font (size 1 1)) (hide yes)))(property "Datasheet" "${KIPRJMOD}/../datasheets/DM3AT-SF-PEJM5.pdf" (at 238.76 154.94 0) (effects (font (size 1 1)) (hide yes)))(property "MPN" "DM3AT-SF-PEJM5" (at 238.76 154.94 0) (effects (font (size 1 1)) (hide yes))))
(wire (pts (xy 215.9 144.78) (xy 212.09 144.78)) (stroke (width 0) (type default)))
(global_label "SD_EXT_DAT2" (shape bidirectional) (at 212.09 144.78 180) (effects (font (size 0.9 0.9)) (justify right) ))
(wire (pts (xy 215.9 147.32) (xy 212.09 147.32)) (stroke (width 0) (type default)))
(global_label "SD_EXT_CS_N" (shape bidirectional) (at 212.09 147.32 180) (effects (font (size 0.9 0.9)) (justify right) ))
(wire (pts (xy 215.9 149.86) (xy 212.09 149.86)) (stroke (width 0) (type default)))
(global_label "BUS_MOSI" (shape bidirectional) (at 212.09 149.86 180) (effects (font (size 0.9 0.9)) (justify right) ))
(wire (pts (xy 215.9 152.4) (xy 212.09 152.4)) (stroke (width 0) (type default)))
(global_label "3V3" (shape bidirectional) (at 212.09 152.4 180) (effects (font (size 0.9 0.9)) (justify right) ))
(wire (pts (xy 215.9 154.94) (xy 212.09 154.94)) (stroke (width 0) (type default)))
(global_label "BUS_CLK" (shape bidirectional) (at 212.09 154.94 180) (effects (font (size 0.9 0.9)) (justify right) ))
(wire (pts (xy 215.9 157.48) (xy 212.09 157.48)) (stroke (width 0) (type default)))
(global_label "GND" (shape bidirectional) (at 212.09 157.48 180) (effects (font (size 0.9 0.9)) (justify right) ))
(wire (pts (xy 215.9 160.02) (xy 212.09 160.02)) (stroke (width 0) (type default)))
(global_label "BUS_MISO" (shape bidirectional) (at 212.09 160.02 180) (effects (font (size 0.9 0.9)) (justify right) ))
(wire (pts (xy 215.9 162.56) (xy 212.09 162.56)) (stroke (width 0) (type default)))
(global_label "SD_EXT_DAT1" (shape bidirectional) (at 212.09 162.56 180) (effects (font (size 0.9 0.9)) (justify right) ))
(wire (pts (xy 215.9 167.64) (xy 212.09 167.64)) (stroke (width 0) (type default)))
(global_label "SD_EXT_DET_N" (shape bidirectional) (at 212.09 167.64 180) (effects (font (size 0.9 0.9)) (justify right) ))
(wire (pts (xy 215.9 165.1) (xy 212.09 165.1)) (stroke (width 0) (type default)))
(global_label "GND" (shape bidirectional) (at 212.09 165.1 180) (effects (font (size 0.9 0.9)) (justify right) ))
(wire (pts (xy 259.08 167.64) (xy 262.89 167.64)) (stroke (width 0) (type default)))
(global_label "GND" (shape bidirectional) (at 262.89 167.64 0) (effects (font (size 0.9 0.9)) (justify left) ))
(symbol (lib_id "Device:R_Small") (at 292.1 149.86 0) (unit 1) (in_bom yes) (on_board yes) (property "Reference" "R10" (at 301.1 148.26 0) (effects (font (size 1 1)) ))(property "Value" "47k" (at 301.1 150.06 0) (effects (font (size 1 1)) ))(property "Footprint" "Resistor_SMD:R_0603_1608Metric" (at 292.1 149.86 0) (effects (font (size 1 1)) (hide yes)))(property "Datasheet" "${KIPRJMOD}/../datasheets/CRCW0603.pdf" (at 292.1 149.86 0) (effects (font (size 1 1)) (hide yes)))(property "MPN" "CRCW060347K0FKEA" (at 292.1 149.86 0) (effects (font (size 1 1)) (hide yes))))
(wire (pts (xy 292.1 147.32) (xy 292.1 143.51)) (stroke (width 0) (type default)))
(global_label "3V3" (shape bidirectional) (at 292.1 143.51 90) (effects (font (size 0.9 0.9)) (justify left) ))
(wire (pts (xy 292.1 152.4) (xy 292.1 156.21)) (stroke (width 0) (type default)))
(global_label "SD_EXT_DAT2" (shape bidirectional) (at 292.1 156.21 270) (effects (font (size 0.9 0.9)) (justify right) ))
(symbol (lib_id "Device:R_Small") (at 349.25 149.86 0) (unit 1) (in_bom yes) (on_board yes) (property "Reference" "R11" (at 358.25 148.26 0) (effects (font (size 1 1)) ))(property "Value" "47k" (at 358.25 150.06 0) (effects (font (size 1 1)) ))(property "Footprint" "Resistor_SMD:R_0603_1608Metric" (at 349.25 149.86 0) (effects (font (size 1 1)) (hide yes)))(property "Datasheet" "${KIPRJMOD}/../datasheets/CRCW0603.pdf" (at 349.25 149.86 0) (effects (font (size 1 1)) (hide yes)))(property "MPN" "CRCW060347K0FKEA" (at 349.25 149.86 0) (effects (font (size 1 1)) (hide yes))))
(wire (pts (xy 349.25 147.32) (xy 349.25 143.51)) (stroke (width 0) (type default)))
(global_label "3V3" (shape bidirectional) (at 349.25 143.51 90) (effects (font (size 0.9 0.9)) (justify left) ))
(wire (pts (xy 349.25 152.4) (xy 349.25 156.21)) (stroke (width 0) (type default)))
(global_label "SD_EXT_CS_N" (shape bidirectional) (at 349.25 156.21 270) (effects (font (size 0.9 0.9)) (justify right) ))
(symbol (lib_id "Device:R_Small") (at 292.1 182.88 0) (unit 1) (in_bom yes) (on_board yes) (property "Reference" "R12" (at 301.1 181.28 0) (effects (font (size 1 1)) ))(property "Value" "47k" (at 301.1 183.08 0) (effects (font (size 1 1)) ))(property "Footprint" "Resistor_SMD:R_0603_1608Metric" (at 292.1 182.88 0) (effects (font (size 1 1)) (hide yes)))(property "Datasheet" "${KIPRJMOD}/../datasheets/CRCW0603.pdf" (at 292.1 182.88 0) (effects (font (size 1 1)) (hide yes)))(property "MPN" "CRCW060347K0FKEA" (at 292.1 182.88 0) (effects (font (size 1 1)) (hide yes))))
(wire (pts (xy 292.1 180.34) (xy 292.1 176.53)) (stroke (width 0) (type default)))
(global_label "3V3" (shape bidirectional) (at 292.1 176.53 90) (effects (font (size 0.9 0.9)) (justify left) ))
(wire (pts (xy 292.1 185.42) (xy 292.1 189.23)) (stroke (width 0) (type default)))
(global_label "SD_EXT_DAT1" (shape bidirectional) (at 292.1 189.23 270) (effects (font (size 0.9 0.9)) (justify right) ))
(symbol (lib_id "Device:R_Small") (at 349.25 182.88 0) (unit 1) (in_bom yes) (on_board yes) (property "Reference" "R13" (at 358.25 181.28 0) (effects (font (size 1 1)) ))(property "Value" "47k" (at 358.25 183.08 0) (effects (font (size 1 1)) ))(property "Footprint" "Resistor_SMD:R_0603_1608Metric" (at 349.25 182.88 0) (effects (font (size 1 1)) (hide yes)))(property "Datasheet" "${KIPRJMOD}/../datasheets/CRCW0603.pdf" (at 349.25 182.88 0) (effects (font (size 1 1)) (hide yes)))(property "MPN" "CRCW060347K0FKEA" (at 349.25 182.88 0) (effects (font (size 1 1)) (hide yes))))
(wire (pts (xy 349.25 180.34) (xy 349.25 176.53)) (stroke (width 0) (type default)))
(global_label "3V3" (shape bidirectional) (at 349.25 176.53 90) (effects (font (size 0.9 0.9)) (justify left) ))
(wire (pts (xy 349.25 185.42) (xy 349.25 189.23)) (stroke (width 0) (type default)))
(global_label "SD_EXT_DET_N" (shape bidirectional) (at 349.25 189.23 270) (effects (font (size 0.9 0.9)) (justify right) ))
(symbol (lib_id "Device:C_Small") (at 236.22 187.96 0) (unit 1) (in_bom yes) (on_board yes) (property "Reference" "C6" (at 245.22 186.36 0) (effects (font (size 1 1)) ))(property "Value" "100n" (at 245.22 188.16 0) (effects (font (size 1 1)) ))(property "Footprint" "Capacitor_SMD:C_0603_1608Metric" (at 236.22 187.96 0) (effects (font (size 1 1)) (hide yes)))(property "Datasheet" "${KIPRJMOD}/../datasheets/C0603C104K5RACTU.pdf" (at 236.22 187.96 0) (effects (font (size 1 1)) (hide yes)))(property "MPN" "C0603C104K5RACTU" (at 236.22 187.96 0) (effects (font (size 1 1)) (hide yes))))
(wire (pts (xy 236.22 185.42) (xy 236.22 181.61)) (stroke (width 0) (type default)))
(global_label "3V3" (shape bidirectional) (at 236.22 181.61 90) (effects (font (size 0.9 0.9)) (justify left) ))
(wire (pts (xy 236.22 190.5) (xy 236.22 194.31)) (stroke (width 0) (type default)))
(global_label "GND" (shape bidirectional) (at 236.22 194.31 270) (effects (font (size 0.9 0.9)) (justify right) ))
(text "Shared bus arbitration: deselect every peripheral before switching clients. Qualify card removal and insertion under load." (at 24 203 0) (effects (font (size 1.45 1.45)) (justify left) ))
(embedded_fonts no))
